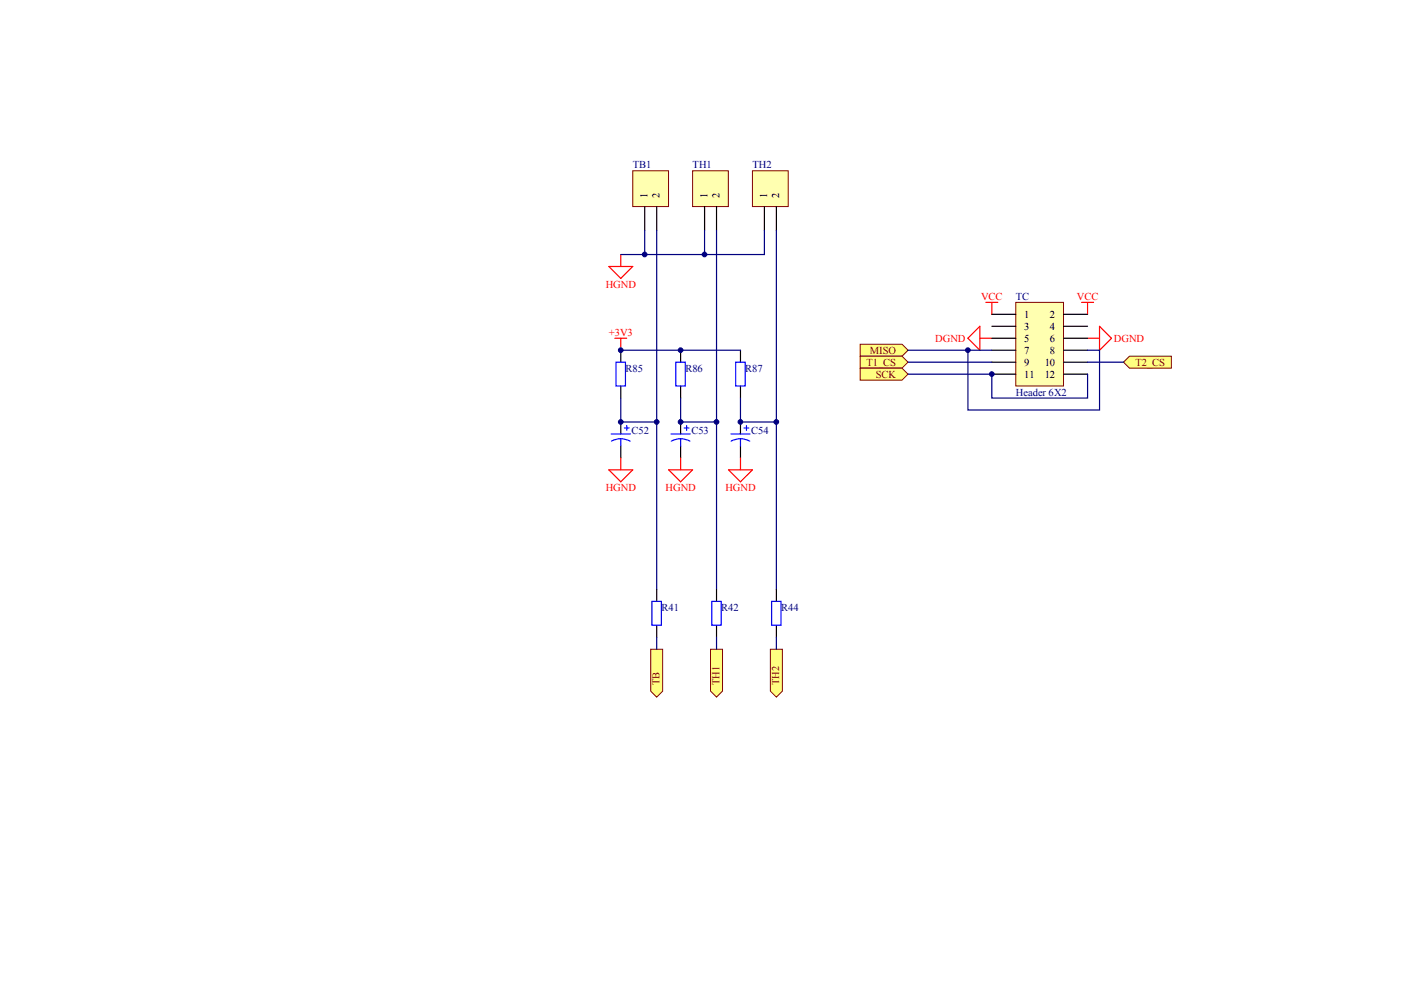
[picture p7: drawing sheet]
<svg xmlns="http://www.w3.org/2000/svg" width="297mm" height="210mm" viewBox="0 0 297 210" stroke-linecap="round" stroke-linejoin="round" font-family="sans-serif">
<path d="M131.6 74.3v2.5M144.3 74.3v2.5M131.6 81.9v2.5M131.6 89.5v2.5M131.6 94.5v2.6M144.3 81.9v2.5M144.3 89.5v2.5M144.3 94.5v2.6" fill="none" stroke="#000" stroke-width=".25"/>
<g fill="none" stroke="#00f" stroke-width=".25">
<path d="M130.6 76.8h2v5h-2zM143.3 76.8h2v5h-2zM129.6 92h4M131.6 93l1.2 .2 .8 .3M131.6 93l-1.2 .2-.8 .3M131.6 93v1.5M132.4 90.7h1M132.9 90.2v1M142.3 92h4M144.3 93l1.2 .2 .8 .3M144.3 93l-1.2 .2-.8 .3M144.3 93v1.5"/>
<path d="M145.1 90.7h1M145.6 90.2v1"/>
</g>
<path d="M129.1 56.5h5.1l-2.6 2.5zM131.6 54v2.5M129.1 99.6h5.1l-2.6 2.6zM131.6 97.1v2.5M141.8 99.6h5l-2.5 2.6zM144.3 97.1v2.5" fill="none" stroke="#f00" stroke-width=".25"/>
<g fill="#ffff80" stroke="#800000" stroke-width=".21">
<path d="M138 137.7h2.5v8.8l-1.3 1.3-1.2-1.3z" fill-rule="evenodd"/>
<path d="M150.6 137.7h2.6v8.8l-1.3 1.3-1.3-1.3z" fill-rule="evenodd"/>
</g>
<path d="M134.2 36.2h7.5v7.6h-7.5z" fill="#ffffb0" stroke="#800000" stroke-width=".21"/>
<path d="M136.7 43.8v5.1M139.2 43.8v5.1" fill="none" stroke="#000" stroke-width=".25"/>
<path d="M146.8 36.2h7.6v7.6h-7.6z" fill="#ffffb0" stroke="#800000" stroke-width=".21"/>
<path d="M149.4 43.8v5.1M151.9 43.8v5.1M157 74.3v2.5M157 81.9v2.5M157 89.5v2.5M157 94.5v2.6" fill="none" stroke="#000" stroke-width=".25"/>
<path d="M136.7 48.9v5.1M149.4 48.9v5.1h-17.8" fill="none" stroke="#000080" stroke-width=".25"/>
<path d="M156 76.8h2v5h-2zM155 92h4M157 93l1.2 .2 .8 .3M157 93l-1.2 .2-.8 .3M157 93v1.5M157.8 90.7h1M158.3 90.2v1" fill="none" stroke="#00f" stroke-width=".25"/>
<path d="M154.5 99.6h5l-2.5 2.6zM157 97.1v2.5" fill="none" stroke="#f00" stroke-width=".25"/>
<path d="M163.3 137.7h2.6v8.8l-1.3 1.3-1.3-1.3z" fill-rule="evenodd" fill="#ffff80" stroke="#800000" stroke-width=".21"/>
<path d="M159.5 36.2h7.6v7.6h-7.6z" fill="#ffffb0" stroke="#800000" stroke-width=".21"/>
<path d="M162.1 43.8v5.1M164.6 43.8v5.1" fill="none" stroke="#000" stroke-width=".25"/>
<path d="M139.2 48.9v76.1M151.9 48.9v76.1M162.1 48.9v5.1h-12.7M164.6 48.9v76.1M131.6 74.3h25.4M131.6 84.4v5.1h7.6" fill="none" stroke="#000080" stroke-width=".25"/>
<path d="M130.3 71.7h2.6M131.6 71.7v2.6M205.2 71.7l2.5-2.5v5.1zM207.7 71.7h2.6M209 64.1h2.6M210.3 64.1v2.5M229.3 64.1h2.6M230.6 71.7h2.5M230.6 64.1v2.5M233.1 69.2l2.6 2.5-2.6 2.6z" fill="none" stroke="#f00" stroke-width=".25"/>
<g fill="#ffff80" stroke="#800000" stroke-width=".21">
<path d="M182.4 73h8.9l1.2 1.3-1.2 1.2h-8.9z" fill-rule="evenodd"/>
<path d="M182.4 75.5h8.9l1.2 1.3-1.2 1.3h-8.9z" fill-rule="evenodd"/>
<path d="M182.4 78.1h8.9l1.2 1.2-1.2 1.3h-8.9z" fill-rule="evenodd"/>
<path d="M238.2 76.8l1.3-1.3h8.9v2.6h-8.9z" fill-rule="evenodd"/>
</g>
<path d="M144.3 84.4v5.1h7.6M157 84.4v5.1h7.6" fill="none" stroke="#000080" stroke-width=".25"/>
<path d="M215.4 64.1h10.1v17.7h-10.1z" fill="#ffffb0" stroke="#800000" stroke-width=".21"/>
<g fill="none" stroke="#000" stroke-width=".25">
<path d="M210.3 66.6h5.1M210.3 69.2h5.1M210.3 71.7h5.1M210.3 74.3h5.1M210.3 76.8h5.1M210.3 79.3h5.1M225.5 66.6h5.1M225.5 69.2h5.1M225.5 71.7h5.1M225.5 74.3h5.1M225.5 76.8h5.1M225.5 79.3h5.1"/>
<path d="M139.2 125v2.5M139.2 132.6v2.5M151.9 125v2.5M151.9 132.6v2.5M164.6 125v2.5M164.6 132.6v2.5"/>
</g>
<path d="M192.5 79.3h17.8v5.1h20.3v-5.1M192.5 76.8h17.8M192.5 74.3h17.8M205.2 74.3v12.6h27.9v-12.6h-2.5M230.6 76.8h7.6M139.2 135.1v2.6M151.9 135.1v2.6M164.6 135.1v2.6" fill="none" stroke="#000080" stroke-width=".25"/>
<path d="M138.2 127.5h2v5.1h-2zM150.9 127.5h2v5.1h-2zM163.6 127.5h2v5.1h-2z" fill="none" stroke="#00f" stroke-width=".25"/>
<g fill="#000080" stroke="#000080" stroke-width=".21">
<circle cx="131.6" cy="89.5" r=".49"/>
<circle cx="131.6" cy="74.2" r=".49"/>
<circle cx="136.7" cy="54" r=".49"/>
<circle cx="139.2" cy="89.5" r=".49"/>
<circle cx="144.3" cy="89.5" r=".49"/>
<circle cx="144.3" cy="74.2" r=".49"/>
<circle cx="149.4" cy="54" r=".49"/>
<circle cx="151.9" cy="89.5" r=".49"/>
<circle cx="157" cy="89.5" r=".49"/>
<circle cx="164.6" cy="89.5" r=".49"/>
<circle cx="205.2" cy="74.2" r=".49"/>
<circle cx="210.3" cy="79.3" r=".49"/>
</g>
<g font-size="2.2" fill="#000080">
<text x="134.2" y="35.7">TB1</text>
<text x="146.8" y="35.7">TH1</text>
<text x="159.5" y="35.7">TH2</text>
<text x="215.4" y="63.6">TC</text>
<text x="132.6" y="78.8">R85</text>
<text x="145.3" y="78.8">R86</text>
<text x="158" y="78.8">R87</text>
<text x="215.4" y="83.9">Header 6X2</text>
<text x="133.9" y="92">C52</text>
<text x="146.6" y="92">C53</text>
<text x="159.3" y="92">C54</text>
<text x="140.2" y="129.6">R41</text>
<text x="152.9" y="129.6">R42</text>
<text x="165.6" y="129.6">R44</text>
</g>
<g font-size="2.2">
<text x="137.3" y="42" transform="rotate(-90 137.3 42)">1</text>
<text x="139.8" y="42" transform="rotate(-90 139.8 42)">2</text>
<text x="150" y="42" transform="rotate(-90 150 42)">1</text>
<text x="152.5" y="42" transform="rotate(-90 152.5 42)">2</text>
<text x="162.7" y="42" transform="rotate(-90 162.7 42)">1</text>
<text x="165.2" y="42" transform="rotate(-90 165.2 42)">2</text>
<text x="217.1" y="67.4">1</text>
<text x="217.1" y="70">3</text>
<text x="222.6" y="67.4">2</text>
<text x="222.6" y="70">4</text>
<text x="217.1" y="72.5">5</text>
<text x="217.1" y="75">7</text>
<text x="217.1" y="77.6">9</text>
<text x="221.5" y="77.6">10</text>
<text x="222.6" y="72.5">6</text>
<text x="222.6" y="75">8</text>
<text x="217.1" y="80.1">11</text>
<text x="221.5" y="80.1">12</text>
</g>
<g font-size="2.2" fill="#f00">
<text x="128.4" y="61">HGND</text>
<text x="208" y="63.6">VCC</text>
<text x="228.3" y="63.6">VCC</text>
<text x="129.1" y="71.2">+3V3</text>
<text x="198.3" y="72.5">DGND</text>
<text x="236.2" y="72.5">DGND</text>
<text x="128.4" y="104.1">HGND</text>
<text x="141.1" y="104.1">HGND</text>
<text x="153.8" y="104.1">HGND</text>
</g>
<g font-size="2.2" fill="#800000">
<text x="183.7" y="77.6">T1_CS</text>
<text x="184.5" y="75">MISO</text>
<text x="240.7" y="77.6">T2_CS</text>
<text x="185.7" y="80.1">SCK</text>
<text x="139.8" y="145.3" transform="rotate(-90 139.8 145.3)">TB</text>
<text x="152.5" y="145.3" transform="rotate(-90 152.5 145.3)">TH1</text>
<text x="165.2" y="145.3" transform="rotate(-90 165.2 145.3)">TH2</text>
</g>
</svg>
